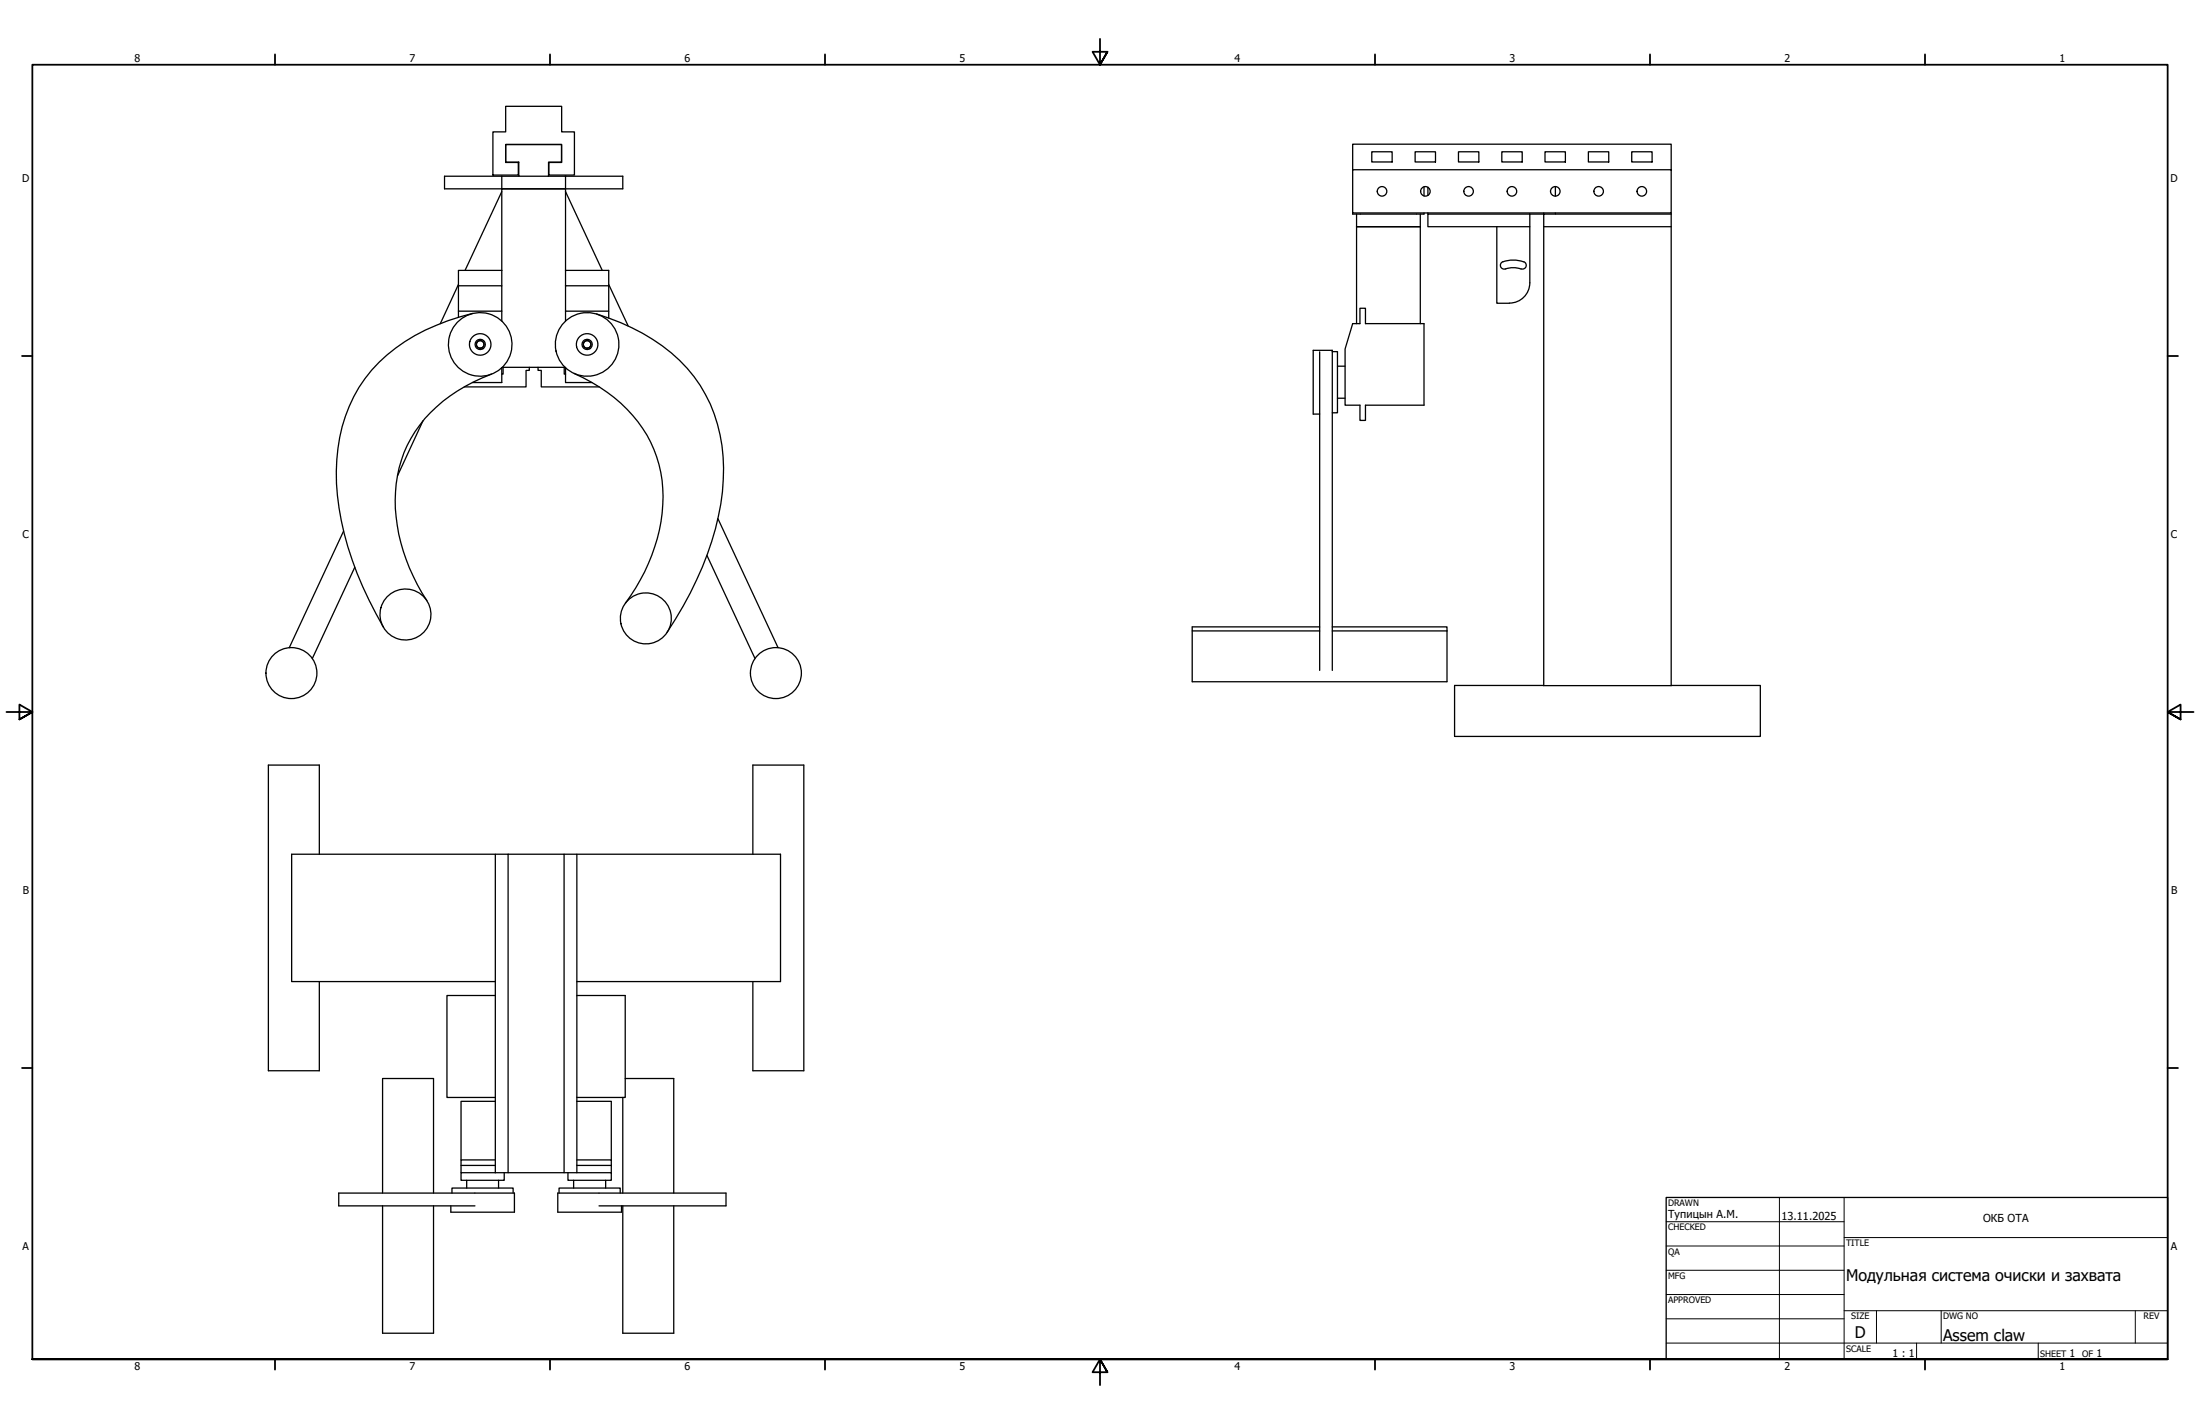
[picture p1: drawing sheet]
<svg xmlns="http://www.w3.org/2000/svg" width="864mm" height="559mm" viewBox="0 0 864 559" stroke-linecap="round" stroke-linejoin="round" font-family="sans-serif">
<!-- layer: Visible (ANSI) -->
<g fill="none" stroke="#000" stroke-width=".51">
<path d="M198.5 41.7h22v10.1h5v16.9h-10v-4.9h5v-7.1h-22v7.1h5v4.9h-10v-16.9h5zM198.5 56.7h21.9v6.9h-5.1v5.6h-11.7v-5.6h-5.1zM538.5 59.6h8v4h-8zM555.5 59.6h8v4h-8zM572.5 59.6h8v4h-8zM589.5 59.6h8v4h-8zM606.5 59.6h8v4h-8zM623.5 59.6h8v4h-8zM640.5 59.6h8v4h-8zM197 75.2l-14.4 30.9M197 69.2v4.9M203.6 69.2h-29.1v4.9h70v-4.9h-29.2"/>
<path d="M222 75.2l14.4 30.9M222 69.2v4.9M531 66.6v-10h125v10M531 66.6h125v17h-125zM559 73.3v3.6M560.5 73.5v3.2M610.6 73.2v3.8M531 83.6v.4h28v-.4M532.5 84v5h25v38M557.5 84v5h-25v38M560.5 84h40v5h-40zM560.5 83.6v.4"/>
<path d="M587.6 89v30h4.9M600.5 89v22a8 8 0 0 1-8 7.9M606 84h50v185h-50zM606 89h50M606 83.6v.4h-5.5M610.6 83.6v.4M656 83.6v.4M180 112.1h17v10h-17zM180 111.6l-7.2 15.4M197 106.1v-32h25v32M197 106.1h-17v6M197 106.1v6"/>
<path d="M222 112.1h17v10h-17zM222 106.1v6M222 106.1h17v6M239 111.6l7.6 16.3M597.1 105.6a9 9 0 0 0-6.2 0M597.1 105.5a1.46 1.46 0 0 0 1.9-.9 1.46 1.46 0 0 0-.9-1.8 10.7 10.7 0 0 0-8.9 .5 1.49 1.49 0 0 0 .1 1.7 1.49 1.49 0 0 0 1.7 .5M180 122.1v2.4M185.5 123a78 78 0 0 0-36.7 19.2 59.3 59.3 0 0 0-16.8 42.8 116.6 116.6 0 0 0 15.6 55.8l3 5.4M197 122.1v3.9M222 122.1v3.9M234.2 123.2a75.1 75.1 0 0 1 38.2 24.6 62.1 62.1 0 0 1 11.2 45.2 125.5 125.5 0 0 1-21.8 55.2M239 122.1v2.7"/>
<path d="M518 138v125.1M523 138h2v24h-2M533.8 121h2.2v6h23v32h-23v6h-2.2v-6h-5.8v-22l3-10h2.8zM192.9 146.8a58.4 58.4 0 0 0-33.1 28 57.7 57.7 0 0 0-.4 44.8 82.1 82.1 0 0 0 8.2 16.1M197 144.3v5.8h-11.6M197.2 144.1h24.6M197.5 144.1v2.7h-.5M207.8 144.1v1.3h-1.3v6.4h-24.3M211.2 144.1v1.3h1.3v6.4h22.7M221.5 144.1v2.7h.5M222 144.3v5.8h10.4M225.4 146.6a57.9 57.9 0 0 1 31.3 29.9 55.8 55.8 0 0 1-.9 41.4 81.8 81.8 0 0 1-10.3 18.8"/>
<path d="M525 143.7h3M525 156.3h3M166.1 165.1l-10.1 21.7M518 162.5h-2.5v-25h7.5v125.6M134.9 208.4l-21.4 45.8M277.5 217.9l18.9 40.5M281.8 203.5l23.6 50.7M139.3 222.6l-16.7 35.8M468 247.6v19.9h100v-19.9M518 246h-50v1.6h50M523 246h45v1.6M523 247.6h45"/>
<path d="M606 269h-35v20h120v-20h-35M125.3 335.2v-35h-20v120h20v-35M194.4 335.2h-79.9v50h79.9M199.5 335.2h21.9v125h-21.9v-125h-5.1v125M221.4 335.2h5v125h-5M226.4 335.2h80v50h-80M295.5 335.2v-35h20v120h-20v-35M194.4 390.7h-18.9v40h18.9M226.4 390.7h19v40h-19M194.4 432.2h-13.4v23M226.4 432.2h13.6v23M244.5 430.7v37.5"/>
<path d="M245.4 423.2h19.1v45M181 457.3h13.4M194.4 455.2h-13.4v5M226.4 455.2h13.6v5M226.4 457.3h13.6M150.2 468.2v-45h20v45M150.2 473.2v50h20v-50M177 473.2v2.5h24.9v-7.5h-68.9v5h53.4M177.4 468.2v-2h24v2M183.2 463.2v3M194.4 460.2h-13.4v3h16.9v-3M194.4 460.2h5.1"/>
<path d="M195.7 463.2v3M219.5 468.2v-2h24v2M222.9 460.2v3h17.1v-3h-13.6M225.2 463.2v3M235.1 473.2h49.9v-5h-66.1v7.5h25.1v-2.5M237.7 463.2v3M244.5 473.2v50h20v-50"/>
<circle cx="542.5" cy="75.1" r="1.87"/>
<circle cx="559.5" cy="75.1" r="1.87"/>
<circle cx="576.5" cy="75.1" r="1.87"/>
<circle cx="593.5" cy="75.1" r="1.87"/>
<circle cx="610.5" cy="75.1" r="1.87"/>
<circle cx="627.5" cy="75.1" r="1.87"/>
<circle cx="644.5" cy="75.1" r="1.87"/>
<circle cx="188.5" cy="135.2" r="2"/>
<circle cx="188.5" cy="135.2" r="1.49"/>
<circle cx="188.5" cy="135.2" r="4.2"/>
<circle cx="188.5" cy="135.2" r="12.5"/>
<circle cx="230.5" cy="135.2" r="2"/>
<circle cx="230.5" cy="135.2" r="1.49"/>
<circle cx="230.5" cy="135.2" r="4.2"/>
<circle cx="230.5" cy="135.2" r="12.5"/>
<circle cx="159.2" cy="241.1" r="10"/>
<circle cx="253.5" cy="242.7" r="10"/>
<circle cx="114.4" cy="264.1" r="10"/>
<circle cx="304.6" cy="264.1" r="10"/>
</g>
<!-- layer: Border (ANSI) -->
<g fill="none" stroke="#000" stroke-width=".7">
<path d="M431.8 15.2v10.2l-2.9-5.1h5.8l-2.9 5.1 2.9-5.1M107.9 21.3v4.1M215.9 21.3v4.1M323.8 21.3v4.1M539.8 21.3v4.1M647.7 21.3v4.1M755.6 21.3v4.1M8.6 139.7h4.1M850.9 139.7h4.1M2.5 279.4h10.2l-5.1-2.9v5.8l5.1-2.9-5.1 2.9M861.1 279.4h-10.2l5.1-2.9v5.8l-5.1-2.9 5.1 2.9M8.6 419.1h4.1"/>
<path d="M850.9 419.1h4.1M12.7 533.4v-508h838.2v508h-838.2h838.2M107.9 533.4v4.1M215.9 533.4v4.1M323.8 533.4v4.1M434.7 538.5l-2.9-5.1 2.9 5.1h-5.8l2.9-5.1v10.2M539.8 533.4v4.1M647.7 533.4v4.1M755.6 533.4v4.1"/>
</g>
<!-- layer: Title (ANSI) -->
<g fill="none" stroke="#000" stroke-width=".39">
<path d="M654 479.4h69.9M698.5 469.9v63.5M723.9 469.9v63.5M654 488.9h69.9M654 498.5h69.9M723.9 485.6h127M654 508h69.9M654 517.5h69.9M723.9 514.3h127M736.6 514.3v12.7M762 514.3v12.7M838.2 514.3v12.7"/>
<path d="M654 527h196.9M752.3 527v6.4M800.1 527v6.4"/>
</g>
<path d="M654 469.9h196.9v63.5h-196.9z" fill="none" stroke="#000" stroke-width=".51"/>
<g font-size="6.3">
<text x="724.7" y="502.7">Модульная система очиски и захвата</text>
<text x="728.1" y="524.9">D</text>
<text x="762.8" y="526.2">Assem claw</text>
</g>
<g font-size="4.3">
<text x="654.8" y="477.8">Тупицын А.М.</text>
<text x="699.3" y="478.6">13.11.2025</text>
<text x="778.4" y="479.4">ОКБ ОТА</text>
</g>
<g font-size="4.2">
<text x="52.8" y="24.4">8</text>
<text x="160.8" y="24.4">7</text>
<text x="268.7" y="24.4">6</text>
<text x="376.7" y="24.4">5</text>
<text x="484.6" y="24.4">4</text>
<text x="592.6" y="24.4">3</text>
<text x="700.5" y="24.4">2</text>
<text x="808.5" y="24.4">1</text>
<text x="8.8" y="71.4">D</text>
<text x="852" y="71.4">D</text>
<text x="8.9" y="211.1">C</text>
<text x="852.2" y="211.1">C</text>
<text x="9" y="350.8">B</text>
<text x="852.2" y="350.8">B</text>
<text x="8.9" y="490.5">A</text>
<text x="852.2" y="490.5">A</text>
<text x="742.9" y="532.6">1 : 1</text>
<text x="812.4" y="532.6">1</text>
<text x="823" y="532.6">1</text>
<text x="52.8" y="537.5">8</text>
<text x="160.8" y="537.5">7</text>
<text x="268.7" y="537.5">6</text>
<text x="376.7" y="537.5">5</text>
<text x="484.6" y="537.5">4</text>
<text x="592.6" y="537.5">3</text>
<text x="700.5" y="537.5">2</text>
<text x="808.5" y="537.5">1</text>
</g>
<g font-size="3.5">
<text x="654.8" y="473.2">DRAWN</text>
<text x="654.8" y="482.8">CHECKED</text>
<text x="724.7" y="488.9">TITLE</text>
<text x="654.8" y="492.3">QA</text>
<text x="654.8" y="501.8">MFG</text>
<text x="654.8" y="511.4">APPROVED</text>
<text x="726.7" y="517.7">SIZE</text>
<text x="762.8" y="517.7">DWG NO</text>
<text x="841.4" y="517.7">REV</text>
<text x="724.7" y="530.4">SCALE</text>
<text x="800.9" y="532.6">SHEET</text>
<text x="817.4" y="532.6">OF</text>
</g>
</svg>
